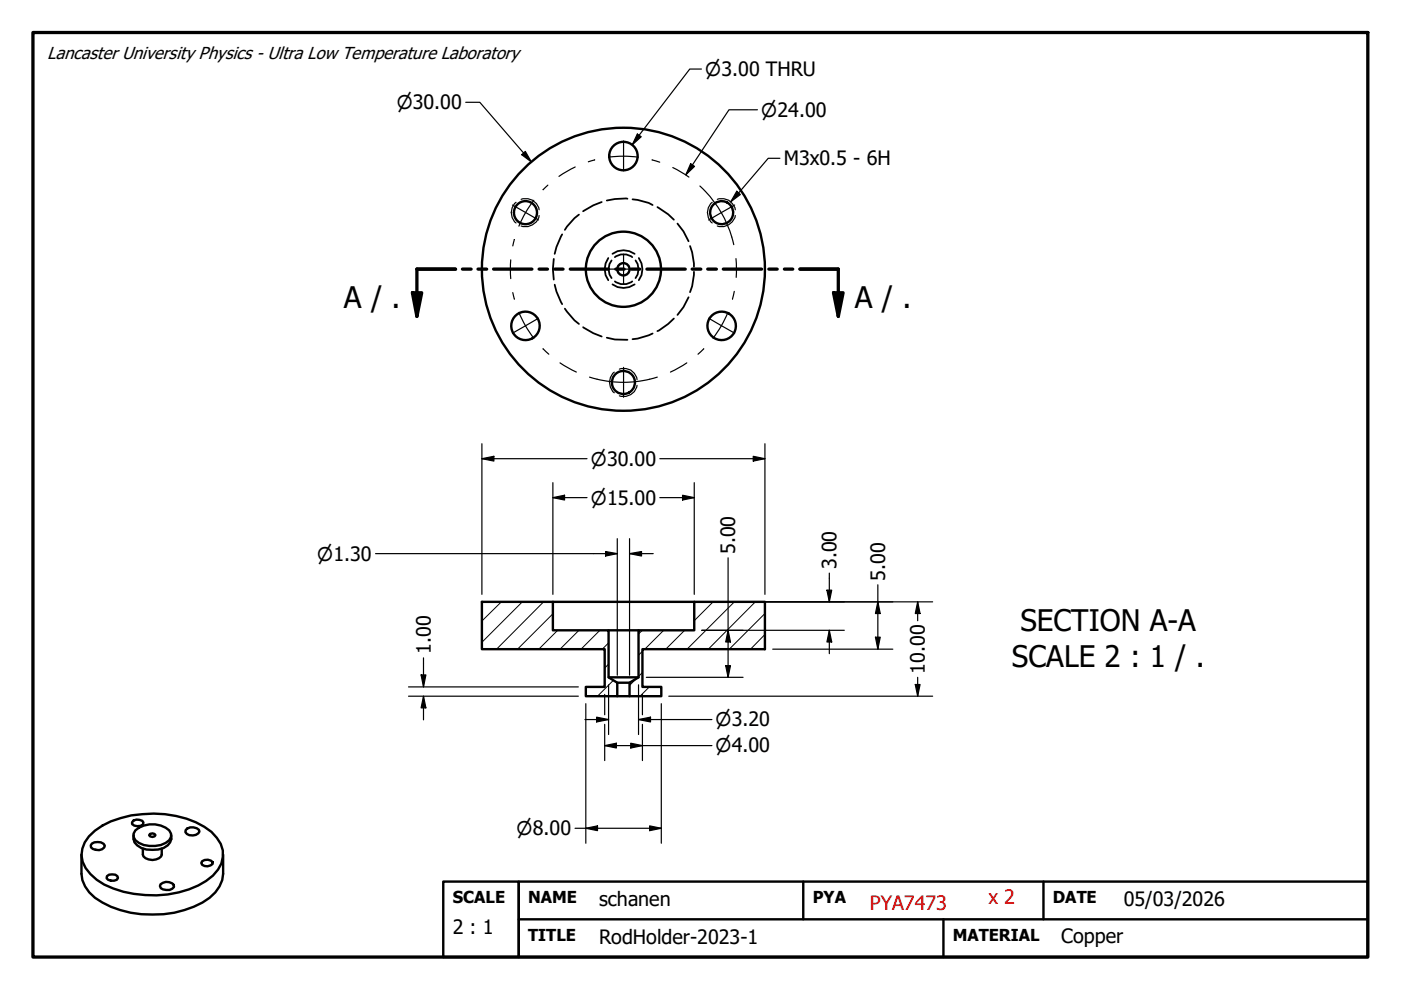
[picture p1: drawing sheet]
<svg xmlns="http://www.w3.org/2000/svg" width="297mm" height="210mm" viewBox="0 0 297 210" stroke-linecap="round" stroke-linejoin="round" font-family="sans-serif">
<!-- layer: Hatch (ANSI) -->
<g fill="none" stroke="#000" stroke-width=".21">
<path d="M106.3 127.6l-4.1 4.1M110.7 127.6l-8.5 8.6M115.3 127.6l-10 10M117.2 130.1l-7.5 7.5M118.2 133.6l-4 4M122.7 133.6l-4 4M127.2 133.6l-4 4M129 136.3l-1.3 1.3M136.2 138.1l-.8 .8M136.2 133.6l-.8 .8M140.7 133.6l-4 4M145.2 133.6l-4 4"/>
<path d="M151.2 127.6l-4 4M155.7 127.6l-10 10M160.1 127.6l-9.9 10M162.2 134.5l-3.1 3.1M162.2 130.1l-7.6 7.5M129 140.8l-.8 .8M130 144.2l-3.3 3.4M134.9 143.9l-1.4 1.4M136.2 142.6l-.8 .8M137.7 145.6l-2 2M140.2 147.5l-.1 .1"/>
</g>
<!-- layer: Hidden (ANSI) -->
<g fill="none" stroke="#000" stroke-width=".38">
<path d="M117.4 54.9l-.2 2.2 .2 2.2M119.2 49.7l-1.2 2.7-.4 1.4M122.7 45.5l-.9 .8-2 2.4M127.6 42.8l-1.8 .7-2.2 1.3M129 54.7a4 4 0 0 0 0 4.7M129.7 55.2a3.1 3.1 0 0 0 0 3.8M129.9 53.8a4 4 0 0 1 4.7 0M130.4 54.5a3 3 0 0 1 3.6 0M130.4 59.7a3 3 0 0 0 3.6 0M133 42.1l-2.6 .1-1.7 .3M134.1 42.3l1.1 .1 2.3 .6 .9 .5M134.7 55.2a3.1 3.1 0 0 1 0 3.8"/>
<path d="M135.4 54.7a4 4 0 0 1 0 4.7M139.4 43.9l2.3 1.5 1.2 1.2M143.6 47.4l1.3 1.7 1.1 2.1M146.3 52.2l.4 1.3 .4 3.1M147.1 57.6l-.4 3.1-.4 1.2M117.6 60.4l.4 1.4 1.2 2.7M119.8 65.4l2 2.5 .9 .8M123.6 69.4l2.2 1.2 1.8 .7M128.7 71.6l1.7 .4h2.6M129.9 60.3a4 4 0 0 0 4.7 0M138.4 70.7l-3.2 1.1-1.1 .1M142.9 67.5l-1.2 1.2-2.3 1.5"/>
<path d="M146 63l-1.1 2.1-1.3 1.7"/>
</g>
<!-- layer: Hidden Narrow (ANSI) -->
<path d="M109.4 42.9a2.87 2.87 0 0 0 0 4.4M110.5 42.3a2.84 2.84 0 0 1 3.8 2.2M114.3 45.7a2.94 2.94 0 0 1-3.8 2.2M151 42.9a2.87 2.87 0 0 0 0 4.4M152.1 42.3a2.84 2.84 0 0 1 3.8 2.2M155.9 45.7a2.94 2.94 0 0 1-3.8 2.2M130.2 78.9a2.87 2.87 0 0 0 0 4.4M131.3 78.3a2.76 2.76 0 0 1 3.8 2.2M135.1 81.7a2.85 2.85 0 0 1-3.8 2.2" fill="none" stroke="#000" stroke-width=".25"/>
<!-- layer: Visible (ANSI) -->
<g fill="none" stroke="#000" stroke-width=".51">
<path d="M102.2 127.6h15v6h11.8v10l1.9 1.2v2.8h-6.7v-2h4v-8h-26zM117.2 127.6h30M129 133.6h6.4M135.4 133.6h11.8v-6h15v10h-26v8h4v2h-6.7v-2.8l1.9-1.2zM129 143.6h6.4M130.9 144.8h2.6M130.9 147.6h2.6M18.9 177.3a16.7 16.7 0 0 1 11.3-4.7 21 21 0 0 1 14.6 3.8 6 6 0 0 1 2.1 6.7 9.4 9.4 0 0 1-4.9 4.6 23.6 23.6 0 0 1-19.9-.1 9.6 9.6 0 0 1-4.6-4.9 5.6 5.6 0 0 1 1.4-5.4zM19.5 178.9a2.1 2.1 0 0 1 2.7 .4 1.76 1.76 0 0 1-2.9 .4l-.1-.5zM28.3 174a1.65 1.65 0 0 1 2.1 .4l-.1 .5a1.9 1.9 0 0 1-2.3-.2v-.4zM28.3 177.1a2.33 2.33 0 0 0 1.7 2.7 7.4 7.4 0 0 0 4.7 0 2.5 2.5 0 0 0 1.6-2.7M28.7 176.1a5.6 5.6 0 0 1 7.2 0 1.65 1.65 0 0 1-.8 2.6 6 6 0 0 1-6.4-.5l-.4-.7v-.7z"/>
<path d="M30.3 179.9v1.3a2.05 2.05 0 0 0 2.8 1l1.1-.6 .1-1.7M31.8 176.8l.5-.1 .5 .1 .2 .3-.2 .2-.5 .2-.5-.2-.2-.2zM39.4 176a1.93 1.93 0 0 1 2.8-.1l.1 .4a1.84 1.84 0 0 1-3 .1zM17.3 181.2v4.1a7.3 7.3 0 0 0 4.4 6.1 23.4 23.4 0 0 0 21.2 0 7.8 7.8 0 0 0 4.4-6.1v-4.1M22.7 185.8a1.81 1.81 0 0 1 2.2 0l.1 .4a1.52 1.52 0 0 1-2.4 0zM34 187.5a1.98 1.98 0 0 1 2.8 .1l.1 .5a1.97 1.97 0 0 1-2.8 .2l-.2-.4zM42.9 182.6a1.69 1.69 0 0 1 2.2 .2v.4a1.52 1.52 0 0 1-2.4-.2z"/>
<circle cx="132.2" cy="33.1" r="3"/>
<circle cx="111.4" cy="45.1" r="2.44"/>
<circle cx="132.2" cy="57.1" r="1.3"/>
<circle cx="132.2" cy="57.1" r="8"/>
<circle cx="132.2" cy="57.1" r="30"/>
<circle cx="153" cy="45.1" r="2.44"/>
<circle cx="111.4" cy="69.1" r="3"/>
<circle cx="153" cy="69.1" r="3"/>
<circle cx="132.2" cy="81.1" r="2.44"/>
</g>
<!-- layer: Section Line (ANSI) -->
<g fill="none" stroke="#000" stroke-width=".7">
<path d="M96.6 57.1h-8.2v10M98 57.1h1.9M101.3 57.1h1.9M104.6 57.1h8.2M114.3 57.1h1.8M117.6 57.1h1.8M120.9 57.1h8.1M130.6 57.1h1.7M133.9 57.1h1.7M137.2 57.1h8.1M146.7 57.1h1.9M150.1 57.1h1.8"/>
<path d="M153.4 57.1h8.1M163 57.1h1.8M166.3 57.1h1.8M169.6 57.1h8.1v10M87.4 62.1h2l-1 5zM176.7 62.1h2.1l-1.1 5z"/>
</g>
<path d="M87.4 62.1h2l-1 5zM176.7 62.1h2.1l-1.1 5z" fill="#000"/>
<!-- layer: Border (ANSI) -->
<path d="M7 6.9h283v196h-283z" fill="none" stroke="#000" stroke-width=".7"/>
<!-- layer: Title (ANSI) -->
<path d="M94 186.9h16v16h-16zM110 186.9h180v16h-180zM110 194.9h180M170.3 186.9v8M200 194.9v8M221.2 186.9v8" fill="none" stroke="#000" stroke-width=".51"/>
<!-- layer: Center Mark (ANSI) -->
<path d="M132.2 29.9v6.3M108.6 43.5l5.6 3.1M129 57.1h6.4M132.2 53.9v6.3M155.8 43.5l-5.6 3.1M114.2 67.5l-5.6 3.1M132.2 77.9v6.3M150.2 67.5l5.6 3.1" fill="none" stroke="#000" stroke-width=".25"/>
<!-- layer: Centerline (ANSI) -->
<g fill="none" stroke="#000" stroke-width=".25">
<path d="M116.2 39.3l-1.1 .9M122 35.4l-3.5 2M126.1 33.9l-1.4 .4M126.1 33.9h.1M129 33.3l3.2-.2 3.1 .2M138.3 33.9h.1M138.3 33.9l1.6 .5M142.6 35.5l3.5 2.1M148.4 39.4a24 24 0 0 1 7.2 12.5M108.3 55.1v4M109 50.8l-.3 1.3M109 50.8h.1"/>
<path d="M113.2 42.5l-1.8 2.6-1.4 2.8M115.1 40.2h.1M156 54.8l.1 4M108.7 62l.3 1.4M109 63.4h.1M110 66.2l1.4 2.9 1.8 2.6M115.1 74h.1M115.1 74l1.3 1.1M118.7 76.9l3.5 2M125 80a24 24 0 0 0 14.4 0M145.6 76.9l-3.5 2M149.2 74l-1.2 1.1"/>
<path d="M149.2 74h.1M154.3 66.2l-1.4 2.9-1.7 2.6M155.3 63.4h.1M155.7 61.8l-.4 1.6"/>
</g>
<!-- layer: Dimension (ANSI) -->
<g fill="none" stroke="#000" stroke-width=".25">
<path d="M98.7 21.7h3l10.9 12.6M110.6 32.8l.8-.7 1.2 2.2zM146.4 34.7l.9 .6-1.9 1.8zM160.6 23.3h-6l-9.2 13.8M102.2 97.3l2.5-.6v1.1zM102.2 97.3h22.3M102.2 94.1v31.9M139.9 97.3h22.3M159.7 96.7l2.5 .6-2.5 .5zM162.2 94.1v31.9M79.6 117.4h51.3M117.2 105.5l2.5-.5v1z"/>
<path d="M117.2 105.5h7.3M117.2 102.3v23.7M128.4 116.9l2.5 .5-2.5 .5zM130.9 114.2v29M133.5 117.4l2.5-.5v1zM133.5 117.4h5M133.5 114.2v29M139.9 105.5h7.3M144.7 105l2.5 .5-2.5 .5zM147.2 102.3v23.7M154.4 118.3v25.3M89.8 139.5v6.1"/>
<path d="M148.8 133.6h30.2M148.8 127.6h48.9M154.4 133.6l.5 2.5h-1zM163.8 137.6h25.5M175.3 125.1h1l-.5 2.5zM175.8 133.6l.5 2.5h-1zM175.8 121.5v6.1M175.8 133.6v5M185.6 135.1h1l-.5 2.5zM186.1 127.6l.5 2.5h-1zM186.1 124v13.6M194.6 127.6l.5 2.5h-1z"/>
<path d="M194.6 127.6v4M86.6 147.6h36M86.6 145.6h36M89.3 143.1h1l-.5 2.5zM89.8 147.6l.5 2.5h-1zM89.8 147.6v5M124 152.6h5M124.2 149.2v29.6M126.5 152.1l2.5 .5-2.5 .5zM128.2 158.1l2.5-.5v1zM128.2 158.1h22.7M128.2 147.2v4.3"/>
<path d="M128.2 153.6v7.7M129 145.2v10.5M133.7 157.6l2.5 .5-2.5 .5zM135.4 152.6l2.5-.5v1zM135.4 152.6h15.5M135.4 145.2v10.5M136.2 147.2v4.3M136.2 153.6v7.7M137 143.6h20.5M140.2 149.2v29.6M141.8 147.6h55.9M153.9 141.1h1l-.5 2.5z"/>
<path d="M194.1 145.1h1l-.5 2.5zM194.6 143.6v4M121.9 175.6h18.3M124.2 175.6l2.5-.5v1zM137.7 175.1l2.5 .5-2.5 .5z"/>
</g>
<g fill="#000">
<path d="M110.6 32.8l.8-.7 1.2 2.2zM146.4 34.7l.9 .6-1.9 1.8zM102.2 97.3l2.5-.6v1.1zM159.7 96.7l2.5 .6-2.5 .5zM117.2 105.5l2.5-.5v1zM128.4 116.9l2.5 .5-2.5 .5zM133.5 117.4l2.5-.5v1zM144.7 105l2.5 .5-2.5 .5zM154.4 133.6l.5 2.5h-1zM175.3 125.1h1l-.5 2.5zM175.8 133.6l.5 2.5h-1zM185.6 135.1h1l-.5 2.5z"/>
<path d="M186.1 127.6l.5 2.5h-1zM194.6 127.6l.5 2.5h-1zM89.3 143.1h1l-.5 2.5zM89.8 147.6l.5 2.5h-1zM126.5 152.1l2.5 .5-2.5 .5zM128.2 158.1l2.5-.5v1zM133.7 157.6l2.5 .5-2.5 .5zM135.4 152.6l2.5-.5v1zM153.9 141.1h1l-.5 2.5zM194.1 145.1h1l-.5 2.5zM124.2 175.6l2.5-.5v1zM137.7 175.1l2.5 .5-2.5 .5z"/>
</g>
<!-- layer: Symbol (ANSI) -->
<path d="M148.7 14.6h-2.5l-12.2 16.1M135.1 28.4l.9 .6-2 1.7zM165.4 33.6h-2.5l-8 9.2M156.2 40.5l.8 .7-2.1 1.6z" fill="none" stroke="#000" stroke-width=".25"/>
<path d="M135.1 28.4l.9 .6-2 1.7zM156.2 40.5l.8 .7-2.1 1.6z" fill="#000"/>
<g font-size="6.3">
<text x="72.9" y="65.4">A / .</text>
<text x="181.2" y="65.4">A / .</text>
<text x="216.3" y="133.8">SECTION A-A</text>
<text x="214.5" y="141.3">SCALE 2 : 1 / .</text>
</g>
<g font-size="4.2">
<text x="166.2" y="35.1">M3x0.5 - 6H</text>
<text x="155.9" y="117.5" transform="rotate(-90 155.9 117.5)">5.00</text>
<text x="177.4" y="120.7" transform="rotate(-90 177.4 120.7)">3.00</text>
<text x="187.6" y="123.2" transform="rotate(-90 187.6 123.2)">5.00</text>
<text x="91.3" y="138.7" transform="rotate(-90 91.3 138.7)">1.00</text>
<text x="196.1" y="142.8" transform="rotate(-90 196.1 142.8)">10.00</text>
<text x="127" y="192.1">schanen</text>
<text x="238.3" y="192.1">05/03/2026</text>
<text x="96" y="198">2 : 1</text>
<text x="127" y="200.1">RodHolder-2023-1</text>
<text x="225" y="200">Copper</text>
</g>
<g font-size="4.2" fill="#f00">
<text x="209.5" y="191.7">x 2</text>
<text x="184.4" y="192.9">PYA7473</text>
</g>
<g font-size="3.9">
<text x="149.5" y="16.2">⌀3.00 THRU</text>
<text x="84.1" y="23.1">⌀30.00</text>
<text x="161.4" y="24.7">⌀24.00</text>
<text x="125.3" y="98.7">⌀30.00</text>
<text x="125.3" y="107">⌀15.00</text>
<text x="67.2" y="118.8">⌀1.30</text>
<text x="151.7" y="154">⌀3.20</text>
<text x="151.7" y="159.5">⌀4.00</text>
<text x="109.5" y="177.1">⌀8.00</text>
</g>
<text font-size="3.7" x="10" y="12.5">Lancaster University Physics - Ultra Low Temperature Laboratory</text>
<g font-size="3.5">
<text x="96" y="191.5">SCALE</text>
<text x="112" y="191.4">NAME</text>
<text x="172.3" y="191.4">PYA</text>
<text x="223.2" y="191.4">DATE</text>
<text x="112" y="199.4">TITLE</text>
<text x="202" y="199.4">MATERIAL</text>
</g>
</svg>
